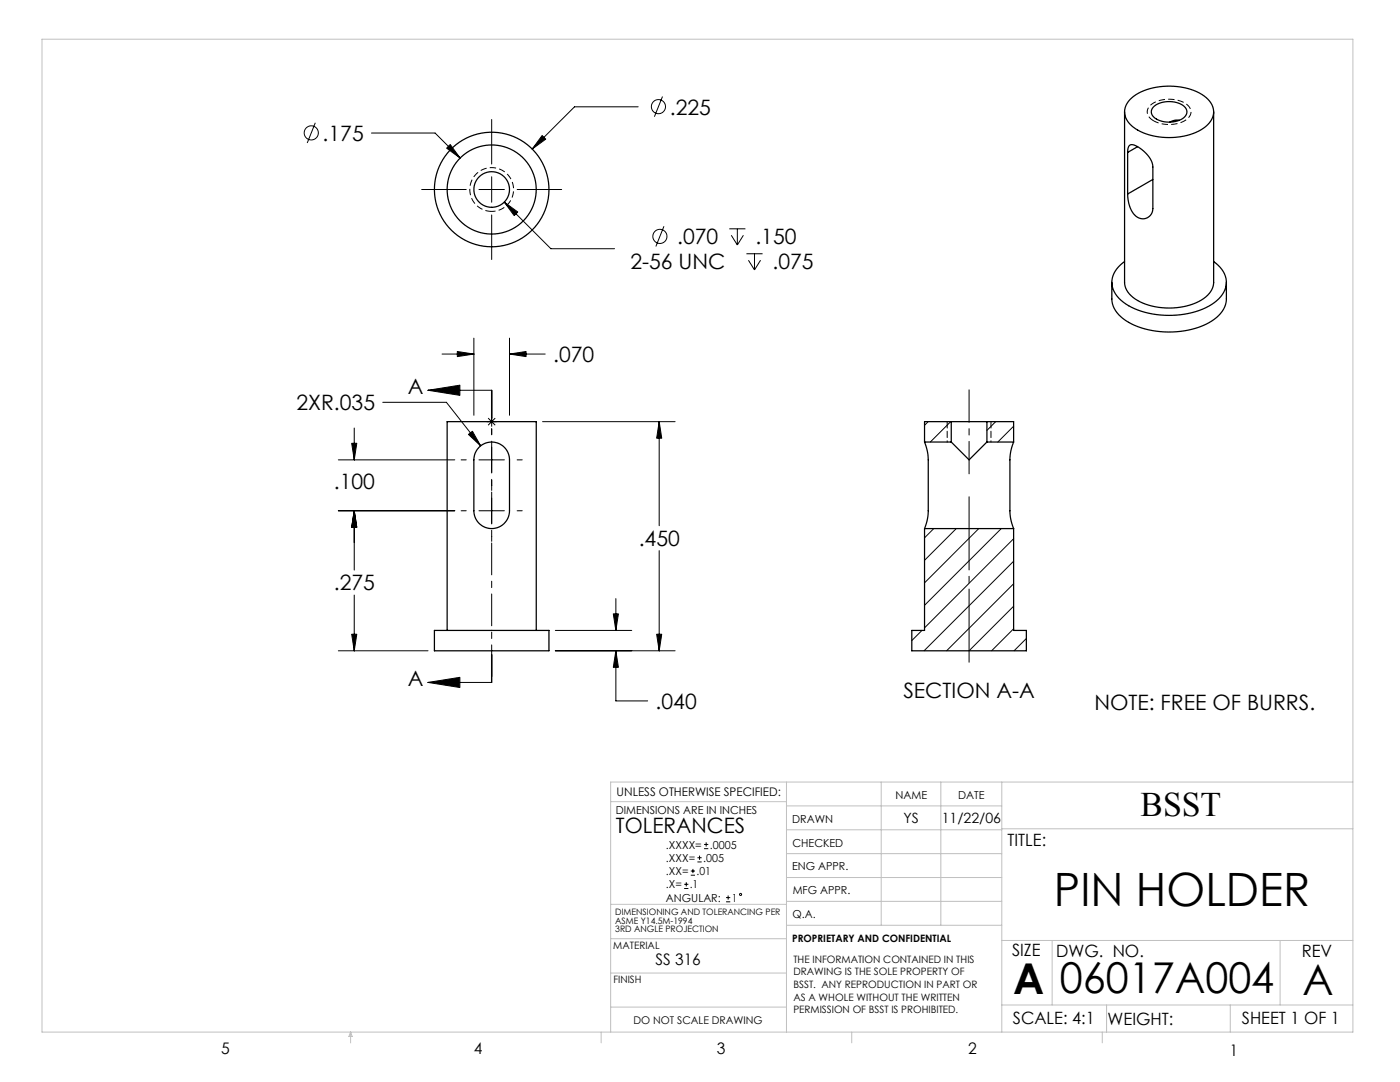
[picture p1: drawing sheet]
<svg xmlns="http://www.w3.org/2000/svg" width="279mm" height="216mm" viewBox="0 0 279 216" stroke-linecap="round" stroke-linejoin="round" font-family="sans-serif">
<g fill="none" stroke="#000" stroke-width=".2">
<path d="M132.2 19.3l-1.6 4M62.9 24.5l-1.6 4M74.1 26.5h12.7l5 5M84.2 37.8h8.8M89.9 28.8l1.9 2.7-2.7-1.9zM95.6 37.8h5.1M98.1 23.8v8.9M98.1 35.3v5.1M103.2 37.8h8.9M108.2 27l.7 .8-2.7 1.9zM127.4 21.3h-12.7l-8.5 8.4M98.1 42.9v8.9"/>
<path d="M100.6 40.3l2.7 2-.7 .7zM100.6 40.3l9.3 9.3h12.7M132.5 45.2l-1.6 4M145.5 45.7h3.3M145.9 46.9l1.3 2M147.2 45.7v3.2M148.4 46.9l-1.2 2M149 50.6h3.2M149.4 51.9l1.2 2M150.6 50.6v3.3M151.8 51.9l-1.2 2M85.4 77.9l6.4-1v2z"/>
<path d="M85.4 77.9h12.7M88.2 70.6h6.4M91.3 70.1l3.3 .5-3.3 .6zM94.6 67.5v15.4M101.7 70.6l3.3-.5v1.1zM101.7 67.5v15.4M101.7 70.6h7.1M67.5 91.8h23.3M70.2 88.5h1l-.5 3.3zM70.7 85.4v6.4M76.4 80.3h12.7l6.8 8.7M92 91.8h1"/>
<path d="M93.5 86.7l.8-.6 1.6 2.9zM95.6 91.8h5.1M97.1 84.1h2M97.4 83.4l1.4 1.4M98.1 83.1v2M98.1 85.7v1M98.1 89.2v5.1M98.1 95.8v2.1M98.1 99.4v5.1M98.8 83.4l-1.4 1.4M103.2 91.8h1M108.3 84.1h26.4"/>
<path d="M131.6 84.1l.5 3.3h-1.1zM131.6 84.1v20.8M185.2 84.1l-.7 .8M189.7 84.1l-4 4.1M198.7 84.1l-1.7 1.8M202.3 85l-3.2 3.2M67.5 101.9h23.3M70.7 101.9l.5 3.3h-1zM70.7 101.9v11.9M70.7 118.7v11.2M92 101.9h1M95.6 101.9h5.1"/>
<path d="M98.1 107v1M103.2 101.9h1M122.9 119.4v6.4M131.6 109.9v20M186.4 105.5l-1.9 1.8M190.8 105.5l-6.3 6.3M195.3 105.5l-10.8 10.8M199.8 105.5l-15.3 15.3M202.3 107.5l-17.8 17.8M202.3 112l-17.9 17.9M202.3 116.5l-13.4 13.4M67.5 129.9h17.9"/>
<path d="M70.2 126.6h1l-.5 3.3zM85.4 136.2l6.4-1v2zM85.4 136.2h12.7M110.8 129.9h23.9M110.8 125.8h15.3M122.4 122.5h1l-.5 3.3zM122.9 129.9l.5 3.3h-1zM122.9 129.9v10h6.4M131 126.6h1.1l-.5 3.3zM184 125.8l-2 2M202.3 121l-8.9 8.9M202.3 125.5l-4.4 4.4"/>
<path d="M204.8 127.4l-2.4 2.5M136.5 177.3h.9M136.5 176.5h.9M137 176v.9M137.9 174.6h.8M137.9 173.8h.8M138.3 173.4v.8M139.2 172h.8M139.2 171.2h.8M139.6 170.7v.9M140.5 169.3h.8M140.5 168.5h.8"/>
<path d="M140.9 168.1v.8M144.9 179.9h.8M144.9 179.1h.8M145.3 178.7v.8"/>
<circle cx="62.1" cy="26.5" r="1.41"/>
<circle cx="131.4" cy="21.3" r="1.41"/>
<circle cx="131.7" cy="47.2" r="1.41"/>
<circle cx="147.8" cy="178.5" r=".21"/>
</g>
<path d="M230.2 24.1a1.88 1.88 0 0 1-1.2-1.8 1.88 1.88 0 0 1 1.2-1.8 6.3 6.3 0 0 1 7.1 .7 1.82 1.82 0 0 1-.9 2.9 6.8 6.8 0 0 1-6.2 0M98.1 42.2a4.4 4.4 0 0 1-3.8-6.5 4.4 4.4 0 0 1 7.5-.2 4.4 4.4 0 0 1-3.4 6.7h-.3" fill="none" stroke="#000" stroke-width=".2" stroke-dasharray="1.3 .6" stroke-linecap="butt"/>
<path d="M98.1 77.9v5.5M98.1 77.9v58.3M98.2 77.9v5.5M98.1 136.2v-5.6M98.2 136.2v-5.6" fill="none" stroke="#000" stroke-width=".2" stroke-dasharray="6.3 1.3 1.3 1.3"/>
<path d="M193.4 132.1v-33" fill="none" stroke="#000" stroke-width=".2" stroke-dasharray="15.2 1.3 1.3 1.3" stroke-dashoffset=".6"/>
<path d="M193.4 77.8v16.8" fill="none" stroke="#000" stroke-width=".2" stroke-dasharray="15.2 1.3 1.3 1.3" stroke-dashoffset="8.8"/>
<g fill="none" stroke="#c0c0c0" stroke-width=".2">
<path d="M8.4 7.8h261.6v198.1h-261.6zM121.9 160h35.1M157 156v49.9M175.9 156v28.6M187.8 156v28.6M199.9 156v49.9M270 156h-148.1v49.9M157 170.3h42.9M157 165.6h42.9M157 160.8h42.9M157 175.1h42.9M157 179.9h42.9"/>
<path d="M199.9 165.4h70.1M121.9 194.2h35.1M121.9 187.3h35.1M121.9 180.4h35.1M157 184.6h42.9M199.9 187.7h70.1M210 187.7v12.8M255.5 187.7v12.8M70 205.9v2.2M70 205.9l.3 .9h-.7zM120 205.9v2.2M121.9 201h35.1"/>
<path d="M170 205.9v2.2M199.9 200.5h70.1M220 205.9v2.2M220.8 200.5v5.4M245.5 200.5v5.4"/>
</g>
<path d="M189 84.1v4.1M197.8 84.1v4.1" fill="none" stroke="#000" stroke-width=".2" stroke-dasharray="1.3 .6"/>
<g fill="#000">
<path d="M85.4 77.9l6.4-1v2zM85.4 136.2l6.4-1v2z"/>
<path d="M122.9 129.9l.5 3.3h-1zM122.4 122.5h1l-.5 3.3zM131 126.6h1.1l-.5 3.3zM131.6 84.1l.5 3.3h-1.1zM70.2 126.6h1l-.5 3.3zM70.7 101.9l.5 3.3h-1zM70.7 101.9l.5 3.3h-1zM70.2 88.5h1l-.5 3.3zM93.5 86.7l2.4 2.3-1.6-2.9zM91.3 70.1l3.3 .5-3.3 .6zM101.7 70.6l3.3-.5v1.1zM100.6 40.3l2 2.7 .7-.7zM108.2 27l-2 2.7 2.7-1.9zM89.9 28.8l-.8 .8 2.7 1.9z"/>
</g>
<g fill="none" stroke="#000" stroke-width=".25">
<path d="M225.5 19.9a12 12 0 0 1 10.2-2.5 8.3 8.3 0 0 1 6.2 3.6 3.6 3.6 0 0 1-1.7 4.6 13.4 13.4 0 0 1-14.1-.3 3.4 3.4 0 0 1-.6-5.4zM224.4 22.3v34a5 5 0 0 0 3.7 4.2 13.5 13.5 0 0 0 12.5-1.2 3.8 3.8 0 0 0 1.6-3v-34M225 30.4a1.16 1.16 0 0 1 .9-1.5 5.8 5.8 0 0 1 4.2 4.4v8.3a2.08 2.08 0 0 1-1.6 2 2.08 2.08 0 0 1-2.4-1l-.8-1.8-.3-2.1M225 30.4v8.3M227 29.3l-2 1.1M230.1 35.8l-5.1 2.9M230.2 21.4a5 5 0 0 1 6.4 .1 1.54 1.54 0 0 1-.9 2.4 5.1 5.1 0 0 1-5.6-.8l-.3-.5v-.5zM235.4 24h-1l-1 .4M221.9 56.3v3.4a5.6 5.6 0 0 0 3.3 4.6 17.5 17.5 0 0 0 17.1-.6 5.1 5.1 0 0 0 2.5-4v-3.4M224.4 52.2a4.8 4.8 0 0 0-2.2 5.6 8.5 8.5 0 0 0 5.6 4.3 17.5 17.5 0 0 0 14.5-1.7 4.7 4.7 0 0 0 2.1-5.7l-.9-1.3-1.3-1.2M95.7 89.2a3.6 3.6 0 0 1 3.8-.7 3.6 3.6 0 0 1 2.2 3.3v10.1a3.6 3.6 0 0 1-3.6 3.6 3.6 3.6 0 0 1-3.5-3.6v-10.4l.2-1.1zM184.5 88.2l.6 1.8 .1 1.5 .1 10.4a9.7 9.7 0 0 1-.8 3.6"/>
<path d="M184.5 88.2h5.3M189.8 88.2l3.6 3.6 3.6-3.6M189.8 84.1h7.2M189.8 84.1h-5.3v4.1M189.8 84.1v4.1M197 84.1h5.3v4.1M197 88.2h5.3M197 84.1v4.1M202.3 88.2a9.7 9.7 0 0 0-.8 3.6l.1 10.5 .1 1.4 .6 1.8M184.5 105.5h17.8M184.5 105.5v20.3h-2.5v4.1h22.8v-4.1h-2.5v-20.3M86.7 125.8h22.9v4.1h-22.9z"/>
<path d="M89.2 125.8v-41.7h17.8v41.7"/>
<circle cx="98.1" cy="37.8" r="3.6"/>
<circle cx="98.1" cy="37.8" r="11.4"/>
<circle cx="98.1" cy="37.8" r="8.9"/>
</g>
<text font-size="9.2" x="210.3" y="180.8">PIN HOLDER</text>
<g font-size="8.5">
<text x="202.2" y="198.3">A</text>
<text x="211.5" y="198.1">06017A004</text>
<text x="260" y="198.6">A</text>
</g>
<text font-size="6.9" x="227.6" y="162.9">BSST</text>
<g font-size="4.2">
<text x="133.7" y="22.9">.225</text>
<text x="64.4" y="28.1">.175</text>
<text x="125.8" y="53.7">2-56 UNC</text>
<text x="135.1" y="48.8">.070</text>
<text x="150.8" y="48.8">.150</text>
<text x="154.2" y="53.7">.075</text>
<text x="110.4" y="72.2">.070</text>
<text x="59.2" y="81.8">2XR.035</text>
<text x="81.4" y="78.5">A</text>
<text x="66.6" y="97.5">.100</text>
<text x="127.5" y="109">.450</text>
<text x="66.6" y="117.8">.275</text>
<text x="81.4" y="136.8">A</text>
<text x="130.8" y="141.4">.040</text>
<text x="180.3" y="139.3">SECTION A-A</text>
<text x="218.4" y="141.7">NOTE: FREE OF BURRS.</text>
<text x="122.9" y="166.2">TOLERANCES</text>
</g>
<g font-size="3.4">
<text x="201.1" y="168.8">TITLE:</text>
<text x="202" y="190.8">SIZE</text>
<text x="210.8" y="190.9">DWG. NO.</text>
<text x="259.8" y="191">REV</text>
<text x="202.1" y="204.4">SCALE: 4:1</text>
<text x="221" y="204.5">WEIGHT:</text>
<text x="247.8" y="204.4">SHEET 1 OF 1</text>
</g>
<g font-size="3.2">
<text x="130.8" y="192.5">SS 316</text>
<text x="44.2" y="210.4">5</text>
<text x="94.6" y="210.3">4</text>
<text x="143.1" y="210.4">3</text>
<text x="193.2" y="210.3">2</text>
<text x="245.4" y="210.6">1</text>
</g>
<g font-size="2.8">
<text x="180.3" y="164.3">YS</text>
<text x="187.9" y="164.2">11/22/06</text>
</g>
<text font-size="2.4" x="123.1" y="158.9">UNLESS OTHERWISE SPECIFIED:</text>
<g font-size="2.2">
<text x="178.7" y="159.4">NAME</text>
<text x="191.2" y="159.4">DATE</text>
<text x="122.9" y="162.4">DIMENSIONS ARE IN INCHES</text>
<text x="158.1" y="164.2">DRAWN</text>
<text x="132.9" y="172">.XXX=</text>
<text x="132.9" y="169.3">.XXXX=</text>
<text x="140.3" y="172">.005</text>
<text x="141.6" y="169.3">.0005</text>
<text x="158.1" y="173.7">ENG APPR.</text>
<text x="158.2" y="169.1">CHECKED</text>
<text x="132.9" y="174.6">.XX=</text>
<text x="132.9" y="179.9">ANGULAR:</text>
<text x="132.9" y="177.3">.X=</text>
<text x="137.7" y="177.3">.1</text>
<text x="139" y="174.6">.01</text>
<text x="146" y="179.9">1</text>
<text x="158.2" y="178.4">MFG APPR.</text>
<text x="158.2" y="183.2">Q.A.</text>
</g>
<text font-size="2.1" x="126.4" y="204.3">DO NOT SCALE DRAWING</text>
<g font-size="2">
<text x="122.4" y="189.4">MATERIAL</text>
<text x="158.1" y="187.9">PROPRIETARY AND CONFIDENTIAL</text>
<text x="122.4" y="196.2">FINISH</text>
<text x="158.3" y="192.1">THE INFORMATION CONTAINED IN THIS</text>
<text x="158.3" y="194.6">DRAWING IS THE SOLE PROPERTY OF</text>
<text x="158.3" y="197.2">BSST. ANY REPRODUCTION IN PART OR</text>
<text x="158.3" y="199.7">AS A WHOLE WITHOUT THE WRITTEN</text>
<text x="158.3" y="202.2">PERMISSION OF BSST IS PROHIBITED.</text>
</g>
<g font-size="1.8">
<text x="122.8" y="182.5">DIMENSIONING AND TOLERANCING PER</text>
<text x="122.8" y="184.3">ASME Y14.5M-1994</text>
<text x="122.8" y="186.1">3RD ANGLE PROJECTION</text>
</g>
</svg>
